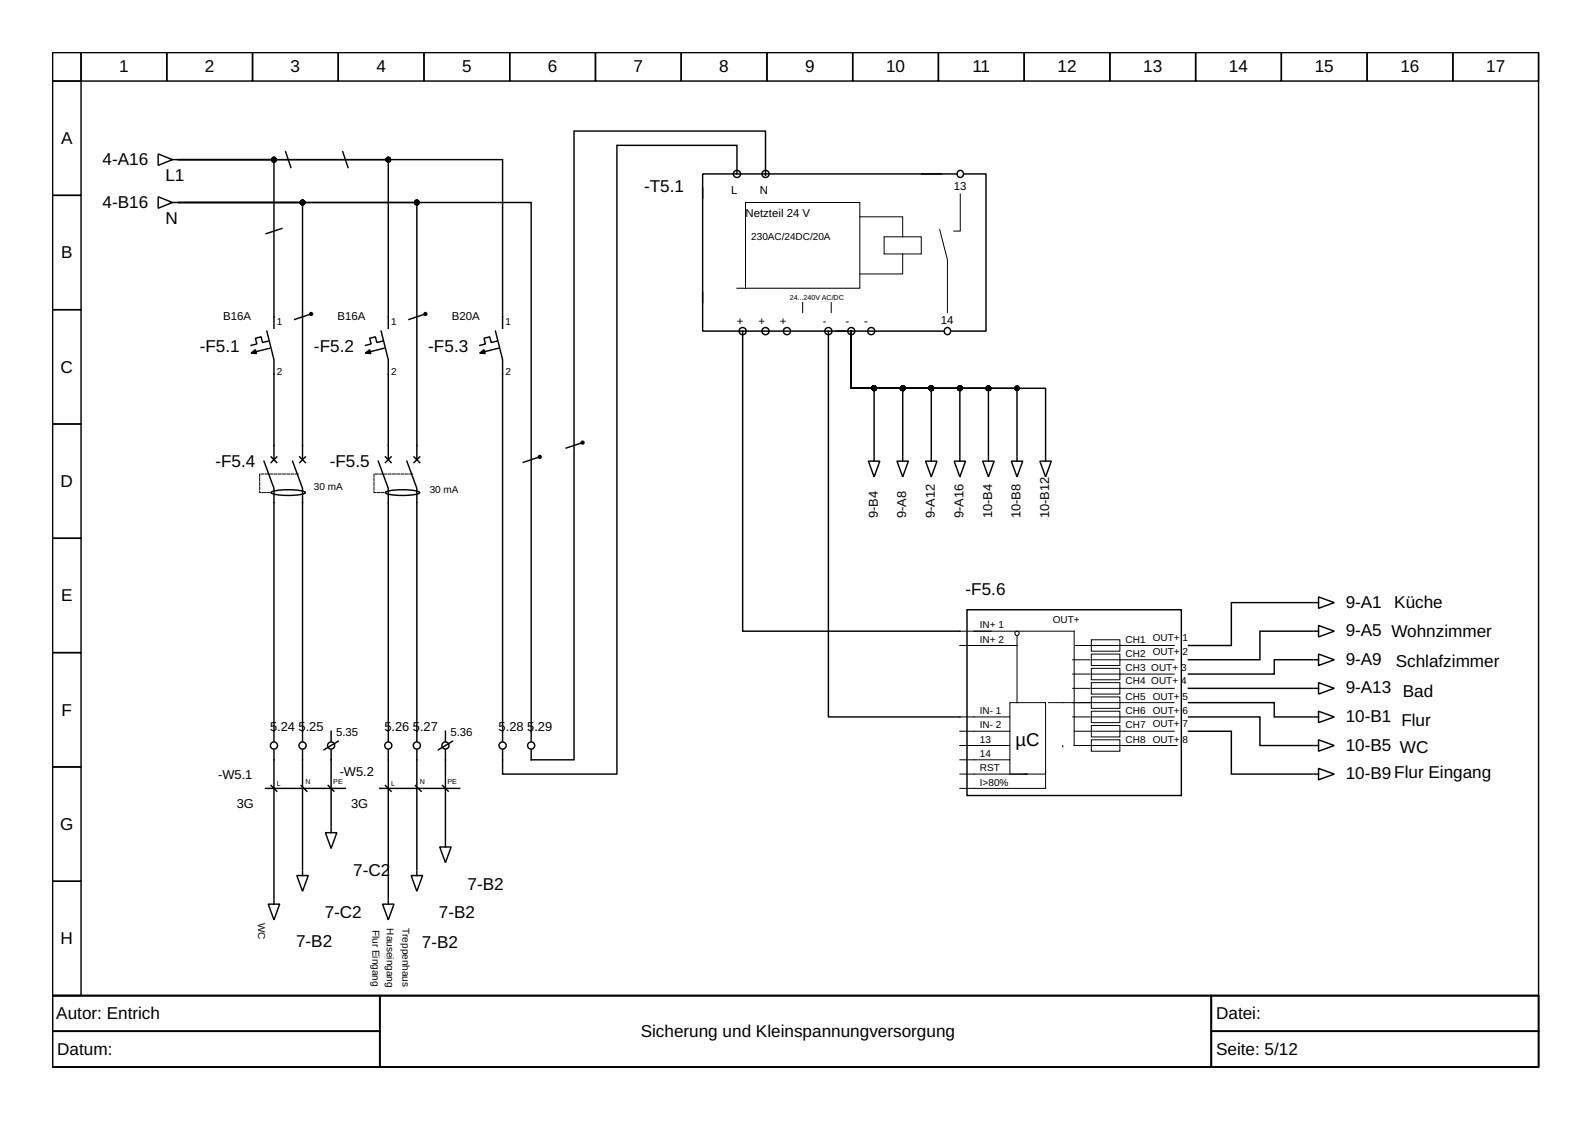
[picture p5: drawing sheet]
<svg xmlns="http://www.w3.org/2000/svg" width="297mm" height="210mm" viewBox="0 0 297 210" stroke-linecap="round" stroke-linejoin="round" font-family="sans-serif">
<g fill="none" stroke="#000" stroke-width=".27">
<path d="M9.8 9.8h277.3v176h-277.3zM9.8 9.8h5.3v5.3h-5.3zM9.8 15.1h5.3v21.4h-5.3zM15.1 9.8h16v5.3h-16zM31.1 9.8h16v5.3h-16zM47.1 9.8h16v5.3h-16zM63.1 9.8h16v5.3h-16zM79.1 9.8h16v5.3h-16zM95.1 9.8h16v5.3h-16zM111.1 9.8h16v5.3h-16zM127.1 9.8h16v5.3h-16zM143.1 9.8h16v5.3h-16z"/>
<path d="M159.1 9.8h16v5.3h-16zM175.1 9.8h16v5.3h-16zM191.1 9.8h16v5.3h-16zM207.1 9.8h16v5.3h-16zM223.1 9.8h16v5.3h-16zM239.1 9.8h16v5.3h-16zM255.1 9.8h16v5.3h-16zM271.1 9.8h16v5.3h-16zM9.8 36.5h5.3v21.3h-5.3zM29.5 28.7l2.7 1.1-2.7 1.1zM29.5 36.7l2.7 1.1-2.7 1.1zM32.2 29.8h.8"/>
<path d="M32.2 37.8h.8M33.3 29.8h60.5v31.4M33.3 37.8h65.8v100.5M33.3 37.8h44.5v48M33.3 37.8h23.1v48M33.3 29.8h39.1v31.4M33.3 29.8h17.8v31.4M53.2 28.2l1.1 3.2M63.9 28.2l1.1 3.2M131.1 35.1v21.3M137.5 32.5v-5.4h-22.4v117.3h-21.3v-4.5M142.8 32.7v-8.2h-35.7v117.3h-8v-1.9"/>
<path d="M172 32.5h6.5M175.6 32.5h-44.5v4.5M179.9 32.5h4.1v29.3h-6.5M9.8 57.8h5.3v21.3h-5.3zM52.7 42.6l-3.2 1M58 58.6l-3.2 1M79.4 58.6l-3.2 1M131.1 54.6v7.2h26.7M9.8 79.1h5.3v21.3h-5.3zM49.8 61.8l1.3 5.3v18.7M50 63.6l-1 .3-.3-1.1-1.1 .3 .3 1.1-1.1 .2M50.3 65l-3.2 .8"/>
<path d="M71.1 61.8l1.3 5.3v18.7M71.4 63.6l-1.1 .3-.3-1.1-1 .3 .2 1.1-1 .2M71.6 65l-3.2 .8M92.4 61.8l1.4 5.3v71.2M92.7 63.6l-1.1 .3-.2-1.1-1.1 .3 .3 1.1-1.1 .2M93 65l-3.2 .8M138.6 61.8v56h40.5M154.6 61.8v72h24.5M155.9 61.8h20.2M158.8 61.8v10.6h20.3v12.6M158.8 61.8v10.6h9.6v12.6M158.8 61.8v10.6h15v12.6"/>
<path d="M158.8 61.8v10.6h31v12.6M158.8 61.8v10.6h25.6v12.6M158.8 61.8v10.6h4.3v12.6M158.8 61.8v10.6h36.3v12.6M49.2 86l1.9 5.1v47.2M50.6 85.2l1 1.1M50.7 91.8a12.4 12.4 0 0 1 6.2 0l.1 .1a5.3 5.3 0 0 1-3.2 .5h-1.6a2.19 2.19 0 0 1-1.6-.5zM51.6 85.2l-1 1.1M54.6 86l1.8 5.1v47.2M55.9 85.2l1.1 1.1M57 85.2l-1.1 1.1M70.6 86l1.8 5.1v47.2"/>
<path d="M71.9 85.2l1.1 1.1M72 91.8a12.4 12.4 0 0 1 6.2 0l.1 .1a5.3 5.3 0 0 1-3.2 .5h-1.6a2.19 2.19 0 0 1-1.6-.5zM73 85.2l-1.1 1.1M75.9 86l1.9 5.1v47.2M77.2 85.2l1.1 1.1M78.3 85.2l-1.1 1.1M100.7 85.2l-3.2 1.1M108.7 82.6l-3.2 1M162 86h2.2l-1.1 3zM163.1 85.2v.8M167.4 86h2.1l-1.1 3zM168.4 85.2v.8"/>
<path d="M172.7 86h2.1l-1 3zM173.8 85.2v.8M178 86h2.2l-1.1 3zM179.1 85.2v.8M183.4 86h2.1l-1.1 3zM184.4 85.2v.8M188.7 86h2.1l-1 3zM189.8 85.2v.8M194 86h2.2l-1.1 3zM195.1 85.2v.8M9.8 100.4h5.3v21.4h-5.3zM180.4 113.8h40v34.6h-40z"/>
<path d="M244.9 112.4h-15.2v8h-8M244.9 117.8h-9.8v5.3h-13.4M245.2 112.4h.8M245.2 117.8h.8M246 111.4l2.9 1-2.9 1.1zM246 116.7l2.9 1.1-2.9 1zM9.8 121.8h5.3v21.3h-5.3zM51.1 139.9v27.7M56.4 139.9v22.4M61.8 139.9v14.4M61.8 136.4v1.9M63.1 138.3l-2.7 1.6"/>
<path d="M72.4 139.9v27.7M77.8 139.9v22.4M83.1 139.9v17.1M83.1 136.4v1.9M84.4 138.3l-2.6 1.6M221.7 133.8h13.4v5.3h9.8M221.7 131.1h16v2.7h7.2M221.7 128.4h23.2M221.7 136.4h8v8h15.2M244.9 123.1h-7.2v2.7h-16M245.2 123.1h.8M245.2 128.4h.8"/>
<path d="M245.2 133.8h.8M245.2 139.1h.8M246 122l2.9 1.1-2.9 1.1zM246 127.4l2.9 1-2.9 1.1zM246 132.7l2.9 1.1-2.9 1zM246 138l2.9 1.1-2.9 1.1zM9.8 143.1h5.3v21.3h-5.3zM49.5 147.1h14.9M50.6 146.6l1 1M56.2 146.6l1 1M60.7 155.4h2.1l-1 2.9zM61.2 146.6l1.1 1"/>
<path d="M61.8 154.6v.8M70.9 147.1h14.9M71.9 146.6l1.1 1M77.5 146.6l1.1 1M82 158h2.2l-1.1 3zM82.6 146.6l1 1M83.1 157.2v.8M245.2 144.4h.8M246 143.4l2.9 1-2.9 1.1zM9.8 164.4h5.3v21.4h-5.3zM50 168.7h2.2l-1.1 2.9zM51.1 167.9v.8"/>
<path d="M55.4 163.4h2.1l-1.1 2.9zM56.4 162.6v.8M71.4 168.7h2.1l-1.1 2.9zM72.4 167.9v.8M76.7 163.4h2.1l-1 2.9zM77.8 162.6v.8M9.8 185.8h277.3v13.3h-277.3zM9.8 185.8h61v6.6h-61zM9.8 192.4h61v6.7h-61zM70.8 185.8h155.2v13.3h-155.2zM226 185.8h61.1v6.6h-61.1zM226 192.4h61.1v6.7h-61.1z"/>
<circle cx="137.5" cy="32.5" r=".67"/>
<circle cx="142.8" cy="32.5" r=".67"/>
<circle cx="179.1" cy="32.5" r=".63"/>
<circle cx="138.6" cy="61.8" r=".67"/>
<circle cx="142.8" cy="61.8" r=".67"/>
<circle cx="146.8" cy="61.8" r=".67"/>
<circle cx="154.6" cy="61.8" r=".67"/>
<circle cx="158.8" cy="61.8" r=".67"/>
<circle cx="162.6" cy="61.8" r=".67"/>
<circle cx="176.7" cy="61.8" r=".63"/>
<circle cx="51.1" cy="139.1" r=".67"/>
<circle cx="56.4" cy="139.1" r=".67"/>
<circle cx="61.8" cy="139.1" r=".67"/>
<circle cx="72.4" cy="139.1" r=".67"/>
<circle cx="77.8" cy="139.1" r=".67"/>
<circle cx="83.1" cy="139.1" r=".67"/>
<circle cx="93.8" cy="139.1" r=".67"/>
<circle cx="99.1" cy="139.1" r=".67"/>
</g>
<g fill="#000" stroke="#000" stroke-width=".27">
<path d="M46.8 65.9l.8-.7 .3 .8zM68.2 65.9l.8-.7 .2 .8zM89.5 65.9l.8-.7 .2 .8z"/>
<circle cx="51.1" cy="29.8" r=".4"/>
<circle cx="56.4" cy="37.8" r=".4"/>
<circle cx="72.4" cy="29.8" r=".4"/>
<circle cx="77.8" cy="37.8" r=".4"/>
<circle cx="163.1" cy="72.4" r=".4"/>
<circle cx="168.4" cy="72.4" r=".4"/>
<circle cx="173.8" cy="72.4" r=".4"/>
<circle cx="179.1" cy="72.4" r=".4"/>
<circle cx="184.4" cy="72.4" r=".4"/>
<circle cx="189.8" cy="72.4" r=".4"/>
</g>
<g fill="none" stroke="#000" stroke-width=".19">
<path d="M139.1 37.8h21.3v16h-21.3zM179.2 36.2v6.9h-1.2M137.5 53.8h1.6M149.8 56.4v1.9M155.1 56.4v1.9M160.4 40.5h8v3.7M165 44.2h6.9v3.2h-6.9zM168.4 47.4v3.7h-8M175.3 42.9l1.5 5.5v9.9M179.1 117.8h21.3v21.3h19.2M189.8 118.6v12.5M203.6 119.4h5.4v2.1h-5.4z"/>
<path d="M179.1 133.8h9.3M179.1 120.4h10.7M179.1 136.4h9.3M179.1 139.1h9.3M188.4 131.1h6.7v13.3h-6.7zM195.6 131.1h23.5M198.3 139.1v.3M200.2 133.8h3.2M200.2 125.8h3.2M200.2 128.4h3.2M200.2 123.1h3.2M200.4 136.4h18.7"/>
<path d="M200.7 120.4h18.4M203.6 122h5.4v2.2h-5.4zM203.6 124.7h5.4v2.1h-5.4zM203.6 127.4h5.4v2.1h-5.4zM203.6 130h5.4v2.2h-5.4zM203.6 132.7h5.4v2.1h-5.4zM203.6 135.4h5.4v2.1h-5.4zM203.6 138h5.4v2.2h-5.4zM203.6 133.8h15.5M203.6 125.8h15.5M203.6 128.4h15.5M203.6 123.1h15.5"/>
<path d="M179.1 141.8h9.3M179.1 144.4h12.5M195.1 143.9v3.2h-16"/>
<circle cx="189.8" cy="118.2" r=".4"/>
</g>
<path d="M55.6 88.4h-7.2v3.5h2.2M77 88.4h-7.2v3.5h2.1" fill="none" stroke="#000" stroke-width=".19" stroke-dasharray=".5 .3"/>
<g fill="#000">
<circle cx="58" cy="58.6" r=".4"/>
<circle cx="79.4" cy="58.6" r=".4"/>
<circle cx="100.7" cy="85.2" r=".4"/>
<circle cx="108.7" cy="82.6" r=".4"/>
</g>
<text font-size="3.5" x="189.5" y="139.1">µC</text>
<g font-size="3.2">
<text x="22.2" y="13.5">1</text>
<text x="38.2" y="13.5">2</text>
<text x="54.2" y="13.5">3</text>
<text x="70.2" y="13.5">4</text>
<text x="86.2" y="13.5">5</text>
<text x="102.2" y="13.5">6</text>
<text x="118.2" y="13.5">7</text>
<text x="134.2" y="13.5">8</text>
<text x="150.2" y="13.5">9</text>
<text x="165.3" y="13.5">10</text>
<text x="181.4" y="13.5">11</text>
<text x="197.3" y="13.5">12</text>
<text x="213.3" y="13.5">13</text>
<text x="229.3" y="13.5">14</text>
<text x="245.3" y="13.5">15</text>
<text x="261.3" y="13.5">16</text>
<text x="277.3" y="13.5">17</text>
<text x="11.4" y="26.9">A</text>
<text x="19.1" y="30.7">4-A16</text>
<text x="30.9" y="33.8">L1</text>
<text x="120.2" y="35.8">-T5.1</text>
<text x="19.1" y="38.7">4-B16</text>
<text x="30.9" y="41.8">N</text>
<text x="11.4" y="48.2">B</text>
<text x="37.3" y="65.6">-F5.1</text>
<text x="58.6" y="65.6">-F5.2</text>
<text x="79.9" y="65.6">-F5.3</text>
<text x="11.3" y="69.5">C</text>
<text x="40.2" y="87.1">-F5.4</text>
<text x="61.5" y="87.1">-F5.5</text>
<text x="11.3" y="90.8">D</text>
<text x="11.4" y="112.2">E</text>
<text x="180.2" y="111.1">-F5.6</text>
<text x="251.1" y="113.4">9-A1</text>
<text x="260.1" y="113.5">Küche</text>
<text x="251.1" y="118.7">9-A5 Wohnzimmer</text>
<text x="251.1" y="124">9-A9</text>
<text x="260.4" y="124.4">Schlafzimmer</text>
<text x="251.1" y="129.4">9-A13 Bad</text>
<text x="11.5" y="133.5">F</text>
<text x="251.1" y="134.7">10-B1 Flur</text>
<text x="251.1" y="140">10-B5 WC</text>
<text x="251.1" y="145.4">10-B9Flur Eingang</text>
<text x="11.2" y="154.8">G</text>
<text x="65.9" y="163.4">7-C2</text>
<text x="87.2" y="166">7-B2</text>
<text x="60.6" y="171.4">7-C2</text>
<text x="81.9" y="171.4">7-B2</text>
<text x="11.3" y="176.2">H</text>
<text x="55.2" y="176.7">7-B2</text>
<text x="78.7" y="177">7-B2</text>
<text x="10.5" y="190.2">Autor: Entrich</text>
<text x="226.9" y="190.2">Datei:</text>
<text x="10.7" y="196.8">Datum:</text>
<text x="119.5" y="193.5">Sicherung und Kleinspannungversorgung</text>
<text x="226.9" y="196.8">Seite: 5/12</text>
</g>
<g font-size="2.4">
<text x="163.8" y="96.7" transform="rotate(-90 163.8 96.7)">9-B4</text>
<text x="169.1" y="96.7" transform="rotate(-90 169.1 96.7)">9-A8</text>
<text x="174.4" y="96.7" transform="rotate(-90 174.4 96.7)">9-A12</text>
<text x="179.8" y="96.7" transform="rotate(-90 179.8 96.7)">9-A16</text>
<text x="185.1" y="96.7" transform="rotate(-90 185.1 96.7)">10-B4</text>
<text x="190.4" y="96.7" transform="rotate(-90 190.4 96.7)">10-B8</text>
<text x="195.8" y="96.7" transform="rotate(-90 195.8 96.7)">10-B12</text>
<text x="50.4" y="136.4">5</text>
<text x="51.7" y="136.4">.24</text>
<text x="55.7" y="136.4">5</text>
<text x="57" y="136.4">.25</text>
<text x="71.7" y="136.4">5</text>
<text x="73" y="136.4">.26</text>
<text x="77" y="136.4">5</text>
<text x="78.4" y="136.4">.27</text>
<text x="93" y="136.4">5</text>
<text x="94.4" y="136.4">.28</text>
<text x="98.4" y="136.4">5</text>
<text x="99.7" y="136.4">.29</text>
<text x="40.7" y="145.4">-W5.1</text>
<text x="63.4" y="144.8">-W5.2</text>
<text x="44.2" y="150.7">3G</text>
<text x="65.5" y="150.7">3G</text>
</g>
<g font-size="2.1">
<text x="178" y="35.4">13</text>
<text x="136.4" y="36.2">L</text>
<text x="139.1" y="40.5">Netzteil 24 V</text>
<text x="141.8" y="36.2">N</text>
<text x="41.7" y="59.6">B16A</text>
<text x="63" y="59.6">B16A</text>
<text x="84.3" y="59.6">B20A</text>
<text x="137.5" y="60.7">+</text>
<text x="141.5" y="60.7">+</text>
<text x="145.5" y="60.7">+</text>
<text x="153.5" y="60.7">-</text>
<text x="157.8" y="60.7">-</text>
<text x="161.2" y="60.7">-</text>
<text x="175.6" y="60.4">14</text>
<text x="62.7" y="137.4">5.35</text>
<text x="84" y="137.4">5.36</text>
</g>
<g font-size="1.9">
<text x="140.2" y="44.7">230AC/24DC/20A</text>
<text x="51.6" y="60.7">1</text>
<text x="73" y="60.7">1</text>
<text x="94.3" y="60.7">1</text>
<text x="51.6" y="70">2</text>
<text x="73" y="70">2</text>
<text x="94.3" y="70">2</text>
<text x="58.6" y="91.4">30 mA</text>
<text x="80.2" y="91.9">30 mA</text>
<text x="182.8" y="117.2">IN+ 1</text>
<text x="182.8" y="119.9">IN+ 2</text>
<text x="196.4" y="116.2">OUT+</text>
<text x="210" y="119.9">CH1</text>
<text x="215.1" y="119.6">OUT+</text>
<text x="220.6" y="119.6">1</text>
<text x="210" y="122.6">CH2</text>
<text x="210" y="125.2">CH3 OUT+ 3</text>
<text x="215.1" y="122.3">OUT+</text>
<text x="220.6" y="122.3">2</text>
<text x="210" y="127.6">CH4 OUT+ 4</text>
<text x="210" y="130.6">CH5</text>
<text x="215.1" y="130.6">OUT+</text>
<text x="220.6" y="130.6">5</text>
<text x="182.8" y="133.2">IN- 1</text>
<text x="182.8" y="135.9">IN- 2</text>
<text x="210" y="133.2">CH6</text>
<text x="210" y="135.9">CH7</text>
<text x="215.1" y="133.2">OUT+</text>
<text x="215.1" y="135.6">OUT+</text>
<text x="220.6" y="133.2">6</text>
<text x="220.6" y="135.6">7</text>
<text x="182.8" y="138.6">13</text>
<text x="182.8" y="141.2">14</text>
<text x="182.8" y="143.9">RST</text>
<text x="210" y="138.6">CH8</text>
<text x="215.1" y="138.6">OUT+</text>
<text x="220.6" y="138.6">8</text>
<text x="182.8" y="146.6">I&gt;80%</text>
<text x="48.2" y="172.2" transform="rotate(90 48.2 172.2)">WC</text>
<text x="69.5" y="173.5" transform="rotate(90 69.5 173.5)">Flur Eingang</text>
<text x="72.2" y="173.2" transform="rotate(90 72.2 173.2)">Hauseingang</text>
<text x="75.1" y="173.2" transform="rotate(90 75.1 173.2)">Treppenhaus</text>
</g>
<g font-size="1.3">
<text x="147.4" y="55.9">24...240V AC/DC</text>
<text x="51.6" y="146.6">L</text>
<text x="57" y="146.3">N</text>
<text x="62.2" y="146.3">PE</text>
<text x="73" y="146.6">L</text>
<text x="78.3" y="146.3">N</text>
<text x="83.5" y="146.3">PE</text>
</g>
</svg>
